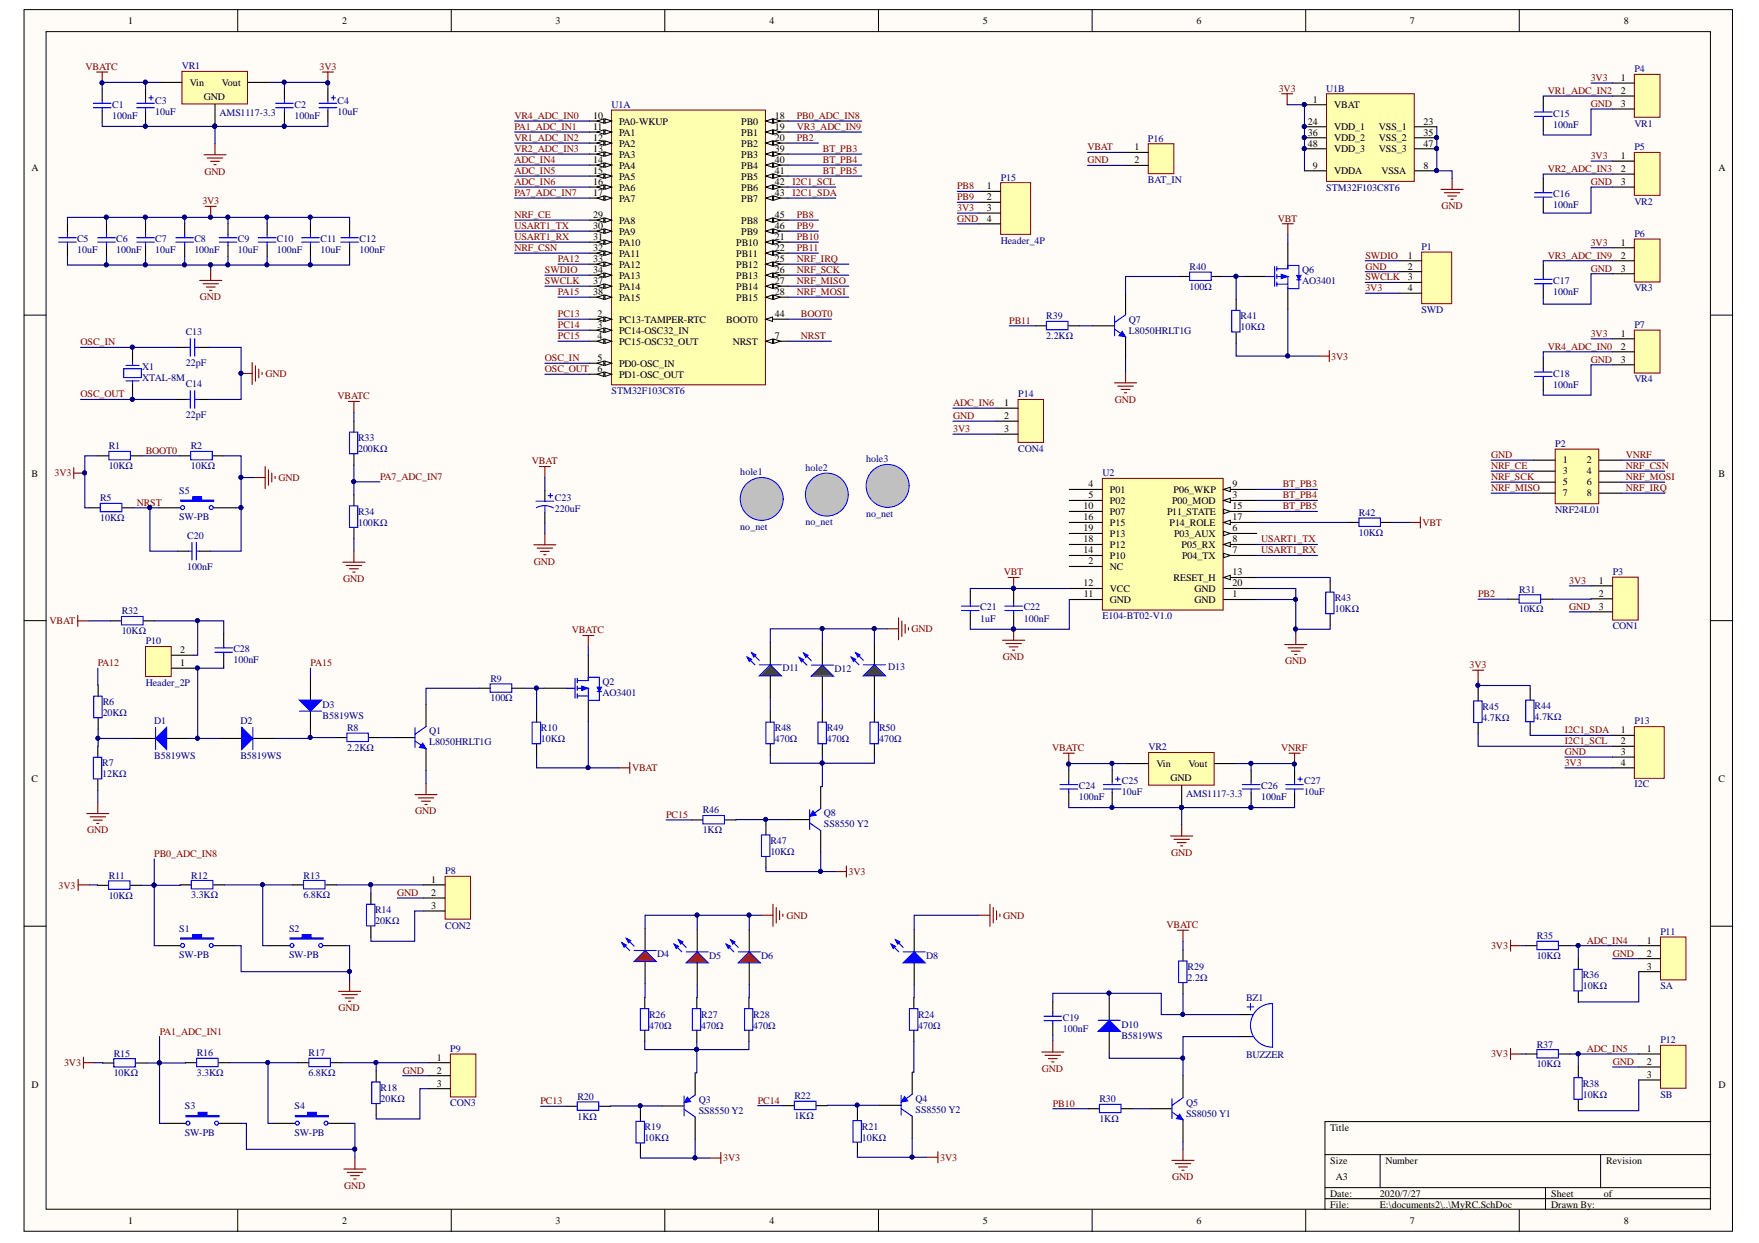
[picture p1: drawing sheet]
# Altium project MyRC.PrjPCB
1 sheet, 123 parts. Net scope: global (net labels, ports and power ports of the same name join across sheets).
Board file: MyRC.PcbDoc

## Sheet MyRC.SchDoc
size A3

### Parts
BZ1  BUZZER  [BUZ_9MM]
C1  100nF  [0603_C]
C2  100nF  [0603_C]
C3  10uF  [CASE-A_3216]
C4  10uF  [CASE-A_3216]
C5  10uF  [0603_C]
C6  100nF  [0603_C]
C7  10uF  [0603_C]
C8  100nF  [0603_C]
C9  10uF  [0603_C]
C10  100nF  [0603_C]
C11  10uF  [0603_C]
C12  100nF  [0603_C]
C13  22pF  [0603_C]
C14  22pF  [0603_C]
C15  100nF  [0603_C]
C16  100nF  [0603_C]
C17  100nF  [0603_C]
C18  100nF  [0603_C]
C19  100nF  [0603_C]
C20  100nF  [0603_C]
C21  1uF  [0603_C]
C22  100nF  [0603_C]
C23  value 220uF  [SMD_220uF]  (hidden comment: Cap Pol3)
C24  100nF  [0603_C]
C25  10uF  [CASE-A_3216]
C26  100nF  [0603_C]
C27  10uF  [CASE-A_3216]
C28  100nF  [0603_C]
D1  B5819WS  [SOD-323]
D2  B5819WS  [SOD-323]
D3  B5819WS  [SOD-323]
D4  红灯 0603  [0603_LED_S1]  (value not drawn)
D5  红灯 0603  [0603_LED_S1]  (value not drawn)
D6  红灯 0603  [0603_LED_S1]  (value not drawn)
D8  蓝灯 0603  [0603_LED_S1]  (value not drawn)
D10  B5819WS  [SOD-323]
D11  绿灯 0603  [0603_LED_S1]  (value not drawn)
D12  绿灯 0603  [0603_LED_S1]  (value not drawn)
D13  绿灯 0603  [0603_LED_S1]  (value not drawn)
hole1  no_net  [Screw_holes]
hole2  no_net  [Screw_holes]
hole3  no_net  [Screw_holes]
P1  SWD  [SMD_1.25T_4P]
P2  NRF24L01  [HDR2X4]
P3  CON1  [SMD_1.25T_3P]
P4  VR1  [SMD_1.25T_3P]
P5  VR2  [SMD_1.25T_3P]
P6  VR3  [SMD_1.25T_3P]
P7  VR4  [SMD_1.25T_3P]
P8  CON2  [SMD_1.25T_3P]
P9  CON3  [SMD_1.25T_3P]
P10  Header_2P  [SMD_1.25T_2P]
P11  SA  [SMD_1.25T_3P]
P12  SB  [SMD_1.25T_3P]
P13  I2C  [SMD_1.25T_4P]
P14  CON4  [SMD_1.25T_3P]
P15  Header_4P  [SMD_1.25T_4P]
P16  BAT_IN  [BAT_IN]
Q1  L8050HRLT1G  [SOT-23(SOT-23-3)]
Q2  AO3401  [SOT-23-3L]
Q3  SS8550 Y2  [SOT-23(SOT-23-3)]
Q4  SS8550 Y2  [SOT-23(SOT-23-3)]
Q5  SS8050 Y1  [SOT-23(SOT-23-3)]
Q6  AO3401  [SOT-23-3L]
Q7  L8050HRLT1G  [SOT-23(SOT-23-3)]
Q8  SS8550 Y2  [SOT-23(SOT-23-3)]
R1  10KΩ  [0603_R]
R2  10KΩ  [0603_R]
R5  10KΩ  [0603_R]
R6  20KΩ  [0603_R]
R7  12KΩ  [0603_R]
R8  2.2KΩ  [0603_R]
R9  100Ω  [0603_R]
R10  10KΩ  [0603_R]
R11  10KΩ  [0603_R]
R12  3.3KΩ  [0603_R]
R13  6.8KΩ  [0603_R]
R14  20KΩ  [0603_R]
R15  10KΩ  [0603_R]
R16  3.3KΩ  [0603_R]
R17  6.8KΩ  [0603_R]
R18  20KΩ  [0603_R]
R19  10KΩ  [0603_R]
R20  1KΩ  [0603_R]
R21  10KΩ  [0603_R]
R22  1KΩ  [0603_R]
R24  470Ω  [0603_R]
R26  470Ω  [0603_R]
R27  470Ω  [0603_R]
R28  470Ω  [0603_R]
R29  2.2Ω  [0603_R]
R30  1KΩ  [0603_R]
R31  10KΩ  [0603_R]
R32  10KΩ  [0603_R]
R33  200KΩ  [0603_R]
R34  100KΩ  [0603_R]
R35  10KΩ  [0603_R]
R36  10KΩ  [0603_R]
R37  10KΩ  [0603_R]
R38  10KΩ  [0603_R]
R39  2.2KΩ  [0603_R]
R40  100Ω  [0603_R]
R41  10KΩ  [0603_R]
R42  10KΩ  [0603_R]
R43  10KΩ  [0603_R]
R44  4.7KΩ  [0603_R]
R45  4.7KΩ  [0603_R]
R46  1KΩ  [0603_R]
R47  10KΩ  [0603_R]
R48  470Ω  [0603_R]
R49  470Ω  [0603_R]
R50  470Ω  [0603_R]
S1  SW-PB  [SMD_KEY_6MM]
S2  SW-PB  [SMD_KEY_6MM]
S3  SW-PB  [SMD_KEY_6MM]
S4  SW-PB  [SMD_KEY_6MM]
S5  SW-PB  [SMD_KEY_4P]
U1  STM32F103C8T6  [STM-LQFP48_N]  (parts A,B of 2)
U2  E104-BT02-V1.0  [PE104-BT02]
VR1  AMS1117-3.3  [SOT-223]
VR2  AMS1117-3.3  [SOT-223]
X1  XTAL-8M  [XTAL_N]

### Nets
3V3: C2.2 C4.1 C5.2 C6.2 C7.2 C8.2 C9.2 C10.2 C11.2 C12.2 P1.4 P3.1 P4.1 P5.1 P6.1 P7.1 P13.4 P14.3 P15.3 Q3.3(C) Q4.3(C) Q6.2(S) Q8.3(C) R1.1 R5.1 R11.2 R15.2 R19.1 R21.1 R35.2 R37.2 R41.1 R44.2 R45.2 R47.1 U1.1(VBAT) U1.9(VDDA) U1.24(VDD_1) U1.36(VDD_2) U1.48(VDD_3) VR1.2(Vout)
GND: C1.1 C2.1 C3.2 C4.2 C5.1 C6.1 C7.1 C8.1 C9.1 C10.1 C11.1 C12.1 C13.2 C14.2 C15.1 C16.1 C17.1 C18.1 C19.1 C20.1 C21.1 C22.1 C23.2 C24.1 C25.2 C26.1 C27.2 D4.K D5.K D6.K D8.K D11.K D12.K D13.K P1.2 P2.1 P3.3 P4.3 P5.3 P6.3 P7.3 P8.2 P9.2 P11.2 P12.2 P13.3 P14.2 P15.4 P16.2 Q1.2(E) Q5.2(E) Q7.2(E) R2.2 R7.2 R34.1 R43.2 S1.2 S2.2 S3.2 S4.2 S5.2 U1.8(VSSA) U1.23(VSS_1) U1.35(VSS_2) U1.47(VSS_3) U2.1(GND) U2.11(GND) U2.20(GND) VR1.1(GND) VR2.1(GND)
VBAT: C23.1 P16.1 Q2.2(S) R10.1 R32.2
VBATC: C1.2 C3.1 C24.2 C25.1 Q2.3(D) R29.2 R33.2 VR1.3(Vin) VR2.3(Vin)
VBT: C21.2 C22.2 Q6.3(D) R42.1 U2.12(VCC)
VNRF: C26.2 C27.1 P2.2 VR2.2(Vout)
ADC_IN4: P11.1 R35.1 R36.1 U1.14(PA4)
ADC_IN5: P12.1 R37.1 R38.1 U1.15(PA5)
ADC_IN6: P14.1 U1.16(PA6)
BOOT0: R1.2 R2.1 U1.44(BOOT0)
BT_PB3: U1.39(PB3) U2.9(P06_WKP)
BT_PB4: U1.40(PB4) U2.3(P00_MOD)
BT_PB5: U1.41(PB5) U2.15(P11_STATE)
I2C1_SCL: P13.2 R45.1 U1.42(PB6)
I2C1_SDA: P13.1 R44.1 U1.43(PB7)
NRF_CE: P2.3 U1.29(PA8)
NRF_CSN: P2.4 U1.32(PA11)
NRF_IRQ: P2.8 U1.25(PB12)
NRF_MISO: P2.7 U1.27(PB14)
NRF_MOSI: P2.6 U1.28(PB15)
NRF_SCK: P2.5 U1.26(PB13)
NRST: C20.2 R5.2 S5.1 U1.7(NRST)
OSC_IN: C13.1 U1.5(PD0-OSC_IN) X1.1
OSC_OUT: C14.1 U1.6(PD1-OSC_OUT) X1.2
PA1_ADC_IN1: R15.1 R16.2 S3.1 U1.11(PA1)
PA7_ADC_IN7: R33.1 R34.2 U1.17(PA7)
PA12: R6.2 U1.33(PA12)
PA15: D3.1(A) U1.38(PA15)
PB0_ADC_IN8: R11.1 R12.2 S1.1 U1.18(PB0)
PB2: R31.2 U1.20(PB2)
PB8: P15.1 U1.45(PB8)
PB9: P15.2 U1.46(PB9)
PB10: R30.2 U1.21(PB10)
PB11: R39.1 U1.22(PB11)
PC13: R20.2 U1.2(PC13-TAMPER-RTC)
PC14: R22.2 U1.3(PC14-OSC32_IN)
PC15: R46.2 U1.4(PC15-OSC32_OUT)
SWCLK: P1.3 U1.37(PA14)
SWDIO: P1.1 U1.34(PA13)
USART1_RX: U1.31(PA10) U2.7(P04_TX)
USART1_TX: U1.30(PA9) U2.8(P05_RX)
VR1_ADC_IN2: C15.2 P4.2 U1.12(PA2)
VR2_ADC_IN3: C16.2 P5.2 U1.13(PA3)
VR3_ADC_IN9: C17.2 P6.2 U1.19(PB1)
VR4_ADC_IN0: C18.2 P7.2 U1.10(PA0-WKUP)
NetBZ1_1: BZ1.1 C19.2 D10.2(K) R29.1
NetBZ1_2: BZ1.2 D10.1(A) Q5.3(C)
NetC28_1: C28.1 D1.1(A) D2.1(A) P10.1
NetC28_2: C28.2 P10.2 R32.1
NetD1_2: D1.2(K) R6.1 R7.1
NetD2_2: D2.2(K) D3.2(K) R8.1
NetD4_A: D4.A R26.2
NetD5_A: D5.A R27.2
NetD6_A: D6.A R28.2
NetD8_A: D8.A R24.2
NetD11_A: D11.A R48.2
NetD12_A: D12.A R49.2
NetD13_A: D13.A R50.2
NetP3_2: P3.2 R31.1
NetP8_1: P8.1 R13.1 R14.1
NetP8_3: P8.3 R14.2
NetP9_1: P9.1 R17.1 R18.1
NetP9_3: P9.3 R18.2
NetP11_3: P11.3 R36.2
NetP12_3: P12.3 R38.2
NetQ1_1: Q1.1(B) R8.2
NetQ1_3: Q1.3(C) R9.2
NetQ2_1: Q2.1(G) R9.1 R10.2
NetQ3_1: Q3.1(B) R19.2 R20.1
NetQ3_2: Q3.2(E) R26.1 R27.1 R28.1
NetQ4_1: Q4.1(B) R21.2 R22.1
NetQ4_2: Q4.2(E) R24.1
NetQ5_1: Q5.1(B) R30.1
NetQ6_1: Q6.1(G) R40.1 R41.2
NetQ7_1: Q7.1(B) R39.2
NetQ7_3: Q7.3(C) R40.2
NetQ8_1: Q8.1(B) R46.1 R47.2
NetQ8_2: Q8.2(E) R48.1 R49.1 R50.1
NetR12_1: R12.1 R13.2 S2.1
NetR16_1: R16.1 R17.2 S4.1
NetR42_2: R42.2 U2.17(P14_ROLE)
NetR43_1: R43.1 U2.13(RESET_H)

Not connected (* = marked no-connect by the designer): U2 2(NC) 4(P01) 5(P02) 6(P03_AUX) 10(P07) 14(P10) 16(P15) 18(P12) 19(P13)
